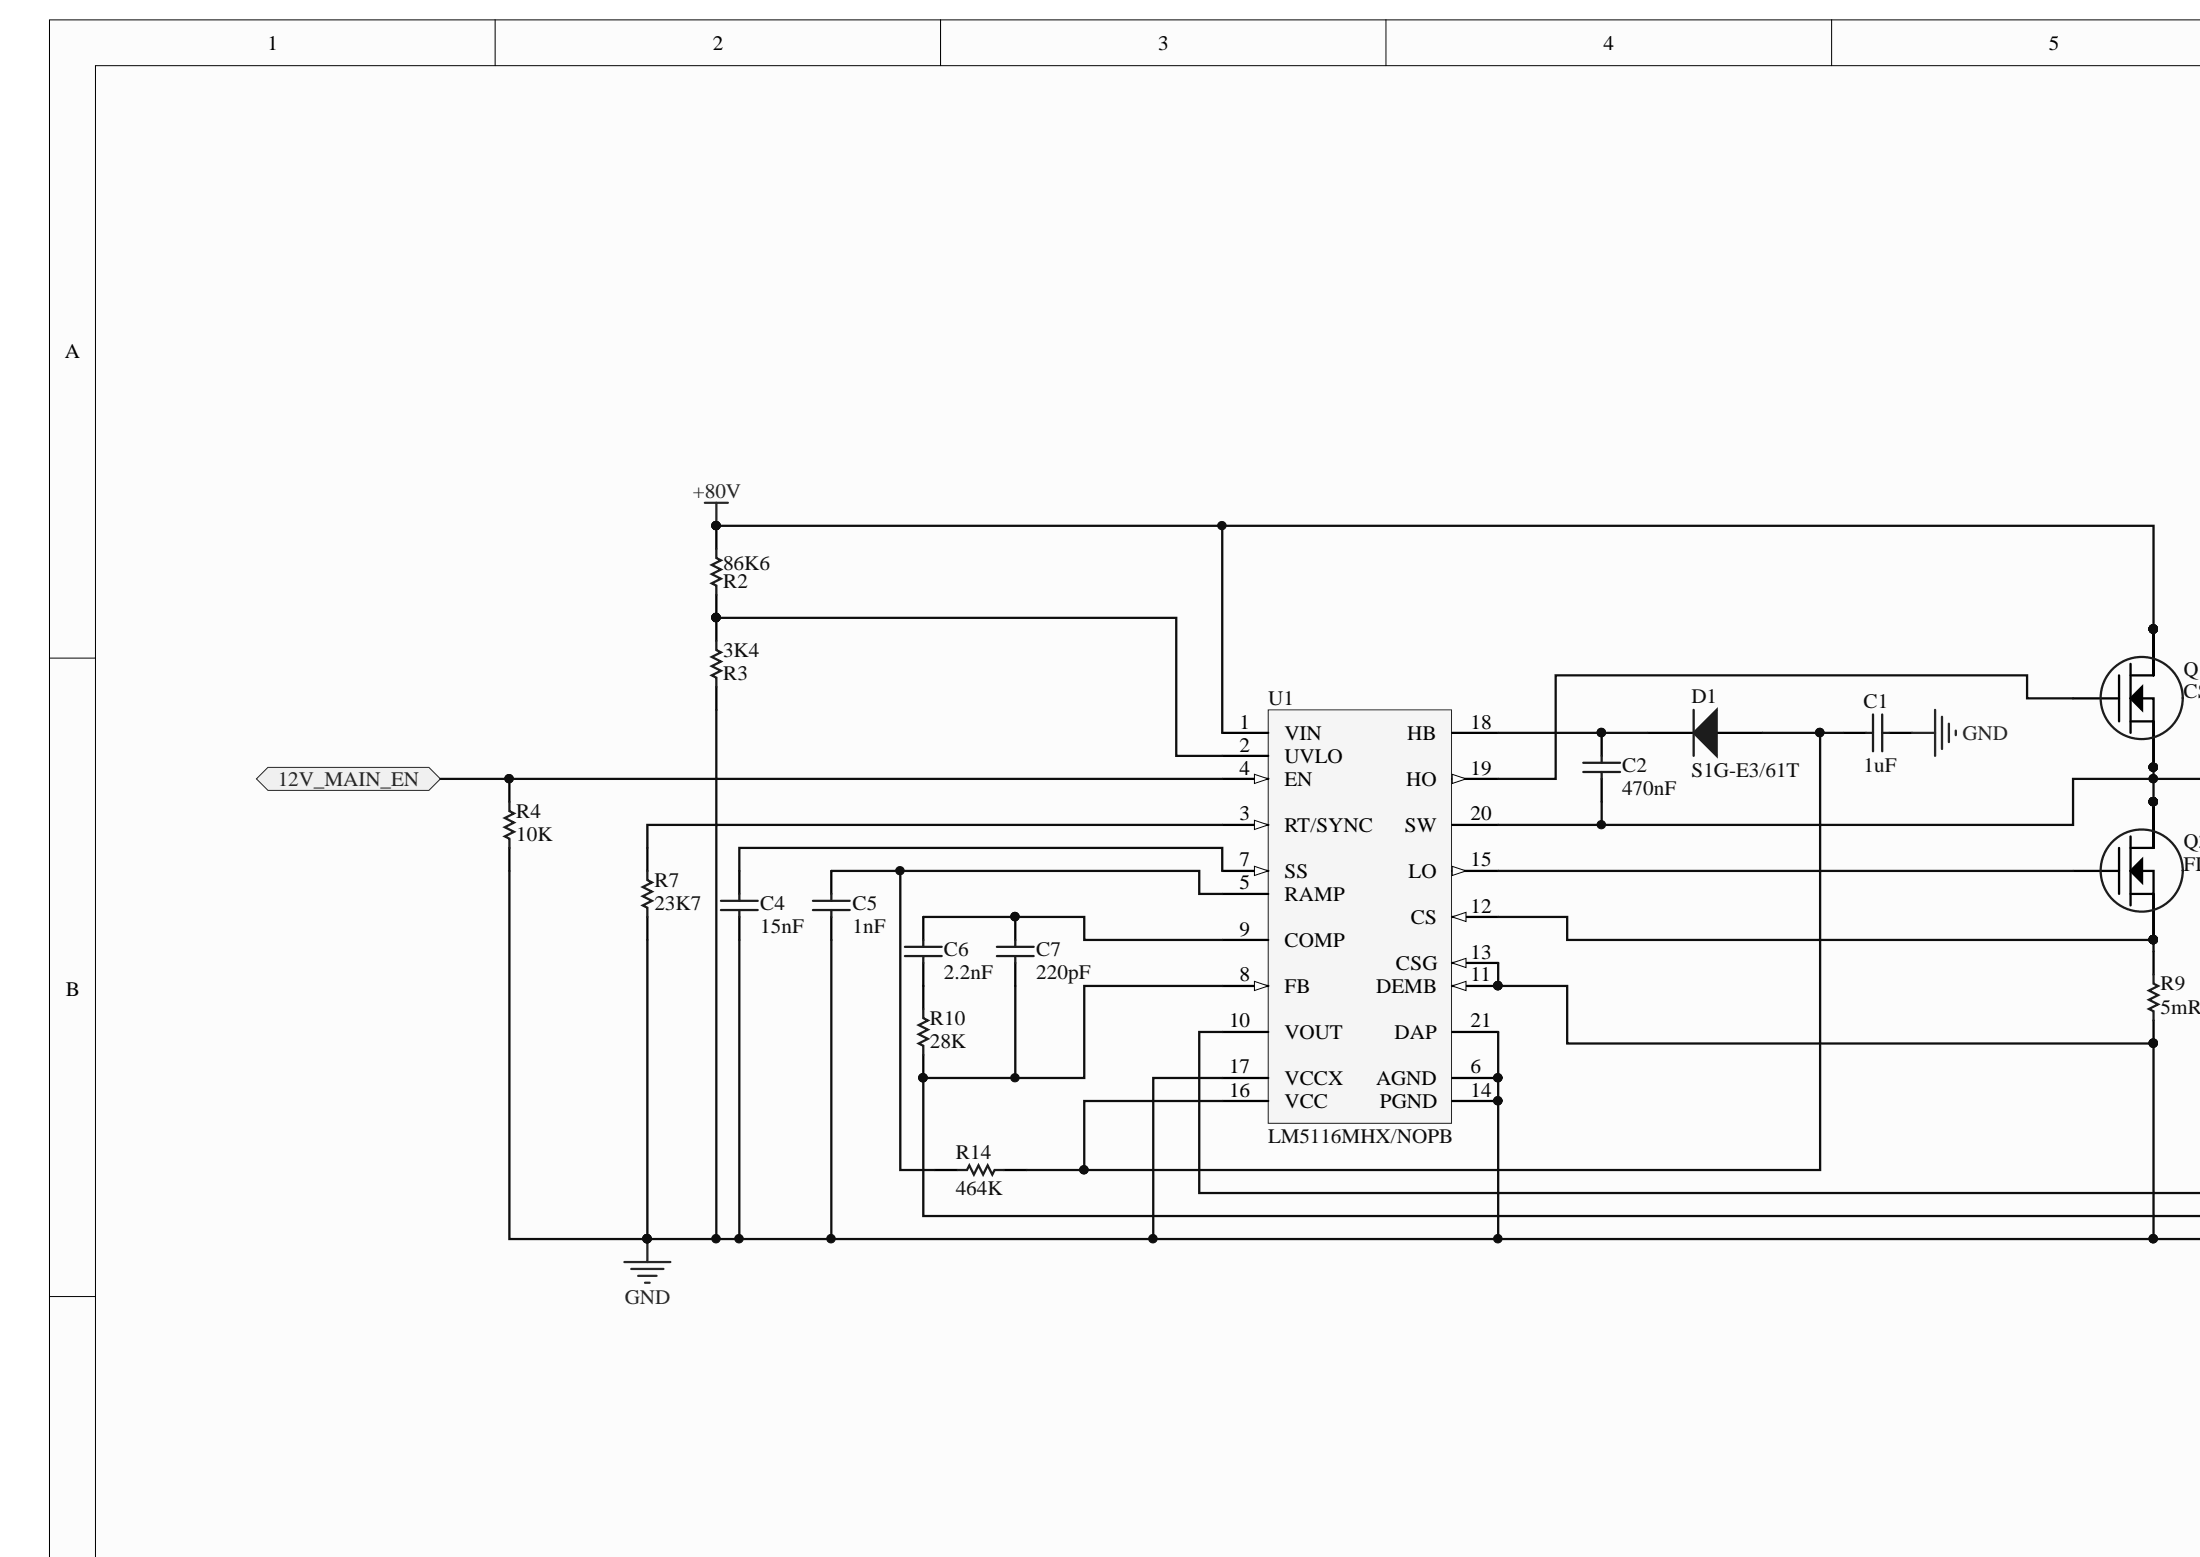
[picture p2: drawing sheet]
<svg xmlns="http://www.w3.org/2000/svg" width="252mm" height="178mm" viewBox="0 0 252 178" stroke-linecap="round" stroke-linejoin="round" font-family="sans-serif">
<g fill="#fcfcfc" stroke="#000" stroke-width=".11">
<path d="M5.7 2.3h246.2v175.9h-246.2z"/>
<path d="M10.9 7.5h241v170.7h-241z"/>
</g>
<path d="M56.7 2.2v5.3M107.7 2.2v5.3M158.7 2.2v5.3M209.7 2.2v5.3M5.7 75.3h5.2M5.7 148.4h5.2" fill="none" stroke="#000" stroke-width=".11"/>
<path d="M145.2 81.2h21v47.3h-21z" fill="#f5f5f5" stroke="#262626" stroke-width=".11"/>
<path d="M139.9 83.9h5.3M139.9 86.5h5.3M139.9 94.4h5.3" fill="none" stroke="#000" stroke-width=".26"/>
<path d="M143.6 93.9l1.6 .5-1.6 .5z" fill="#fcfcfc" stroke="#000" stroke-width=".11"/>
<path d="M139.9 89.1h5.3" fill="none" stroke="#000" stroke-width=".26"/>
<path d="M143.6 88.6l1.6 .5-1.6 .5z" fill="#fcfcfc" stroke="#000" stroke-width=".11"/>
<path d="M139.9 99.7h5.3M139.9 102.3h5.3M166.3 123.3h5.2" fill="none" stroke="#000" stroke-width=".26"/>
<circle cx="171.5" cy="123.3" r=".48" fill="#0e0e0e" stroke="#0e0e0e" stroke-width=".11"/>
<path d="M143.6 99.1l1.6 .6-1.6 .5z" fill="#fcfcfc" stroke="#000" stroke-width=".11"/>
<path d="M139.9 112.8h5.3" fill="none" stroke="#000" stroke-width=".26"/>
<path d="M143.6 112.3l1.6 .5-1.6 .5z" fill="#fcfcfc" stroke="#000" stroke-width=".11"/>
<path d="M139.9 107.5h5.3M139.9 118.1h5.3M166.3 112.8h5.2" fill="none" stroke="#000" stroke-width=".26"/>
<path d="M166.3 112.8l1.5-.5v1z" fill="#fcfcfc" stroke="#000" stroke-width=".11"/>
<circle cx="171.5" cy="112.8" r=".49" fill="#0e0e0e" stroke="#0e0e0e" stroke-width=".11"/>
<path d="M166.3 104.9h5.2" fill="none" stroke="#000" stroke-width=".26"/>
<path d="M166.3 104.9l1.5-.5v1z" fill="#fcfcfc" stroke="#000" stroke-width=".11"/>
<path d="M166.3 110.2h5.2" fill="none" stroke="#000" stroke-width=".26"/>
<path d="M166.3 110.2l1.5-.5v1z" fill="#fcfcfc" stroke="#000" stroke-width=".11"/>
<path d="M166.3 99.7h5.2M166.3 126h5.2" fill="none" stroke="#000" stroke-width=".26"/>
<circle cx="171.5" cy="125.9" r=".48" fill="#0e0e0e" stroke="#0e0e0e" stroke-width=".11"/>
<path d="M166.3 99.1l1.5 .6-1.5 .5z" fill="#fcfcfc" stroke="#000" stroke-width=".11"/>
<path d="M166.3 83.9h5.2M166.3 89.1h5.2M139.9 126h5.3M139.9 123.3h5.3" fill="none" stroke="#000" stroke-width=".26"/>
<path d="M166.3 88.6l1.5 .5-1.5 .5z" fill="#fcfcfc" stroke="#000" stroke-width=".11"/>
<g fill="none" stroke="#000" stroke-width=".26">
<path d="M82 60.2v2.6M82 68.1v5.2M82 78.6v2.6M237.4 79.9h5.2M242.6 77.3v5.2M243.9 79.9h2.7v2.6h-2.7M243.9 76v7.9M246.6 72v5.3h-2.7M58.3 89.1v2.7M58.3 97v2.7M74.1 97v2.7M84.6 99.7v2.6"/>
<path d="M95.2 99.7v2.6M166.3 94.4h5.2M183.4 83.9v2.6M183.4 89.1v2.7M188.6 83.9h5.3M196.5 83.9h5.3M211 83.9h2.7M216.3 83.9h2.6M237.4 99.7h5.2M242.6 97v5.3M243.9 99.7h2.7v2.6h-2.7M243.9 95.7v7.9"/>
<path d="M246.6 82.5v5.3M246.6 91.8v5.2h-2.7M74.1 104.9v2.6M84.6 104.9v2.6M95.2 104.9v2.6M105.7 104.9v2.6M105.7 110.2v5.2M166.3 118.1h5.2M246.6 102.3v5.2M246.6 108.9v2.6M246.6 116.8v2.6M105.7 120.7v2.6"/>
<path d="M107 133.9h2.7M114.9 133.9h2.7"/>
</g>
<g fill="#0e0e0e" stroke="#0e0e0e" stroke-width=".11">
<circle cx="171.5" cy="123.3" r=".48"/>
<circle cx="171.5" cy="112.8" r=".49"/>
<circle cx="171.5" cy="125.9" r=".48"/>
<circle cx="82" cy="60.1" r=".48"/>
<circle cx="82" cy="70.7" r=".49"/>
<circle cx="58.3" cy="89.1" r=".48"/>
<circle cx="105.7" cy="123.3" r=".48"/>
<circle cx="116.2" cy="123.3" r=".48"/>
<circle cx="74.1" cy="141.7" r=".49"/>
<circle cx="103" cy="99.6" r=".48"/>
<circle cx="124.1" cy="133.8" r=".48"/>
<circle cx="183.3" cy="83.8" r=".49"/>
<circle cx="171.5" cy="141.7" r=".49"/>
<circle cx="246.5" cy="119.4" r=".49"/>
<circle cx="246.5" cy="87.8" r=".48"/>
<circle cx="246.5" cy="72" r=".49"/>
<circle cx="246.5" cy="107.5" r=".49"/>
<circle cx="246.5" cy="91.7" r=".48"/>
<circle cx="208.4" cy="83.8" r=".49"/>
<circle cx="246.5" cy="89.1" r=".48"/>
<circle cx="183.3" cy="94.4" r=".48"/>
<circle cx="82" cy="141.7" r=".49"/>
<circle cx="84.6" cy="141.7" r=".49"/>
<circle cx="95.1" cy="141.7" r=".49"/>
<circle cx="139.9" cy="60.1" r=".48"/>
</g>
<path d="M80.7 57.5h2.6M82 57.5v2.7M218.9 83.9h2.7M221.6 81.2v5.3M222.3 82v3.7M223.1 82.8v2.1M223.9 83.6v.5M71.5 144.4h5.3M72.3 145.2h3.7M73.1 146h2.1M73.9 146.8h.5M74.1 141.8v2.6" fill="none" stroke="#262626" stroke-width=".26"/>
<g fill="none" stroke="#1c1c1c" stroke-width=".26">
<path d="M82 62.8v1l.5 .3-1 .5 1 .6-1 .5 1 .5-1 .5 .5 .3v1.1M82 73.3v1.1l.5 .2-1 .6 1 .5-1 .5 1 .5-1 .6 .5 .2v1.1M58.3 91.8v1l.5 .3-1 .5 1 .5-1 .5 1 .6-1 .5 .5 .3v1M74.1 99.7v1l.5 .3-1 .5 1 .5-1 .5 1 .6-1 .5 .5 .3v1M181.3 88.3h4.2M181.3 87.3h4.2M183.4 86.5v.8M183.4 88.3v.8M193.9 81.2v5.3M213.7 83.9h.7M214.4 81.8v4.2M215.5 81.8v4.2"/>
<path d="M215.5 83.9h.8M82.5 104.1h4.3M82.5 103.1h4.3M84.6 102.3v.8M84.6 104.1v.8M93.1 104.1h4.2M93.1 103.1h4.2M95.2 102.3v.8M95.2 104.1v.8M103.6 108.3h4.2M103.6 109.4h4.2M105.7 115.4v1.1l.5 .3-1 .5 1 .5-1 .5 1 .6-1 .5 .5 .3v1"/>
<path d="M105.7 107.5v.8M105.7 109.4v.8M246.6 111.5v1.1l.5 .2-1.1 .5 1.1 .6-1.1 .5 1.1 .5-1.1 .5 .6 .3v1.1M109.7 133.9h1l.3-.6 .5 1.1 .5-1.1 .6 1.1 .5-1.1 .5 1.1 .3-.5h1"/>
<circle cx="245.2" cy="79.9" r="4.7"/>
<circle cx="245.2" cy="99.6" r="4.7"/>
</g>
<g fill="none" stroke="#0e0e0e" stroke-width=".26">
<path d="M82 70.7h52.7v15.8h5.2M82 60.2h164.6v11.8M139.9 60.2v23.7M237.4 79.9h-5.3v-2.6h-54v11.8h-6.6M82 81.2v60.6M84.6 99.7v-2.7h55.3v2.7M95.2 99.7h42.1v2.6h2.6M103.1 99.7v34.2h3.9M139.9 94.4h-65.8v2.6M171.5 99.7h65.9M171.5 83.9h17.1M183.4 91.8v2.6"/>
<path d="M201.8 83.9h6.6v50h-84.3M208.4 83.9h2.6M246.6 87.8v4M251.9 89.1h-14.5v5.3h-65.9M74.1 107.5v34.3M84.6 107.5v34.3M95.2 107.5v34.3M105.7 104.9h18.4v2.6h15.8M116.2 112.8v10.5M139.9 118.1h-2.6v18.4h114.6M139.9 112.8h-15.8v10.5h-18.4v15.8h146.2M171.5 104.9h7.9v2.6h67.2v1.4"/>
<path d="M171.5 118.1v23.7M139.9 126h-15.8v7.9h-6.5"/>
</g>
<path d="M193.9 83.9l2.6-2.7v5.3z" fill="#1c1c1c" stroke="#1c1c1c" stroke-width=".26"/>
<path d="M243.9 79.9l1.3-1.3v2.6zM243.9 99.7l1.3-1.4v2.7z" fill="#000" stroke="#000" stroke-width=".26"/>
<path d="M29.4 89.1l1.3-1.3h18.4l1.3 1.3-1.3 1.3h-18.4z" fill-rule="evenodd" fill="#f0f0f0" stroke="#262626" stroke-width=".11"/>
<path d="M50.4 89.1h89.5M58.3 99.7v42.1h188.3M171.5 110.2v2.6h7.9v6.6h67.2v22.4h5.3M139.9 123.3h-7.9v18.5" fill="none" stroke="#0e0e0e" stroke-width=".26"/>
<g fill="#0e0e0e" stroke="#0e0e0e" stroke-width=".11">
<circle cx="74.1" cy="141.7" r=".49"/>
<circle cx="246.5" cy="141.7" r=".49"/>
<circle cx="171.5" cy="112.8" r=".49"/>
<circle cx="246.5" cy="119.4" r=".49"/>
<circle cx="116.2" cy="104.9" r=".49"/>
<circle cx="132" cy="141.7" r=".49"/>
</g>
<path d="M116.2 104.9v2.6M116.2 110.2v2.6" fill="none" stroke="#000" stroke-width=".26"/>
<path d="M114.1 108.3h4.2M114.1 109.4h4.2M116.2 107.5v.8M116.2 109.4v.8" fill="none" stroke="#1c1c1c" stroke-width=".26"/>
<g font-size="2.4">
<text x="30.6" y="5.7">1</text>
<text x="81.6" y="5.7">2</text>
<text x="132.6" y="5.7">3</text>
<text x="183.6" y="5.7">4</text>
<text x="234.6" y="5.7">5</text>
<text x="7.4" y="40.9">A</text>
<text x="141.9" y="83.4">1</text>
<text x="168.4" y="83.4">18</text>
<text x="141.9" y="86">2</text>
<text x="141.9" y="88.6">4</text>
<text x="147.1" y="84.6">VIN</text>
<text x="147.1" y="87.3">UVLO</text>
<text x="147.1" y="89.9">EN</text>
<text x="161" y="89.9">HO</text>
<text x="161.1" y="84.6">HB</text>
<text x="168.4" y="88.6">19</text>
<text x="141.9" y="93.9">3</text>
<text x="147.1" y="95.2">RT/SYNC</text>
<text x="160.8" y="95.2">SW</text>
<text x="168.4" y="93.9">20</text>
<text x="141.9" y="101.7">5</text>
<text x="141.9" y="99.1">7</text>
<text x="147.1" y="100.5">SS</text>
<text x="161.3" y="100.5">LO</text>
<text x="168.4" y="99.1">15</text>
<text x="141.9" y="107.1">9</text>
<text x="147.1" y="103.1">RAMP</text>
<text x="161.5" y="105.7">CS</text>
<text x="168.4" y="104.4">12</text>
<text x="7.5" y="113.9">B</text>
<text x="141.9" y="112.3">8</text>
<text x="147.1" y="113.7">FB</text>
<text x="147.1" y="108.3">COMP</text>
<text x="157.5" y="113.7">DEMB</text>
<text x="159.8" y="110.9">CSG</text>
<text x="168.4" y="112.3">11</text>
<text x="168.4" y="109.7">13</text>
<text x="140.7" y="117.5">10</text>
<text x="147.1" y="118.9">VOUT</text>
<text x="159.7" y="118.9">DAP</text>
<text x="168.4" y="117.5">21</text>
<text x="140.7" y="125.5">16</text>
<text x="140.7" y="122.8">17</text>
<text x="147.1" y="124.1">VCCX</text>
<text x="157.5" y="124.1">AGND</text>
<text x="168.4" y="122.8">6</text>
<text x="168.4" y="125.5">14</text>
<text x="147.1" y="126.8">VCC</text>
<text x="158" y="126.8">PGND</text>
</g>
<g font-size="2.4" fill="#262626">
<text x="79.3" y="57">+80V</text>
<text x="31.8" y="89.9">12V_MAIN_EN</text>
<text x="224.7" y="84.6">GND</text>
<text x="71.5" y="149.2">GND</text>
</g>
<g font-size="2.4" fill="#0e0e0e">
<text x="82.8" y="65.2">86K6</text>
<text x="82.8" y="67.3">R2</text>
<text x="82.8" y="75.2">3K4</text>
<text x="82.8" y="77.8">R3</text>
<text x="250" y="77.3">Q1</text>
<text x="145.2" y="80.7">U1</text>
<text x="193.7" y="80.4">D1</text>
<text x="213.4" y="81">C1</text>
<text x="250" y="79.9">CS</text>
<text x="185.7" y="88.4">C2</text>
<text x="193.7" y="88.9">S1G-E3/61T</text>
<text x="213.4" y="88.4">1uF</text>
<text x="59.1" y="93.6">R4</text>
<text x="185.7" y="91">470nF</text>
<text x="59.1" y="96.2">10K</text>
<text x="74.9" y="101.5">R7</text>
<text x="250" y="99.7">FD</text>
<text x="250" y="97">Q3</text>
<text x="74.9" y="104.1">23K7</text>
<text x="87" y="106.8">15nF</text>
<text x="87" y="104.1">C4</text>
<text x="97.6" y="106.8">1nF</text>
<text x="97.6" y="104.1">C5</text>
<text x="108.1" y="112">2.2nF</text>
<text x="108.1" y="109.4">C6</text>
<text x="118.6" y="112">220pF</text>
<text x="118.6" y="109.4">C7</text>
<text x="247.4" y="113.3">R9</text>
<text x="106.5" y="119.9">28K</text>
<text x="106.5" y="117.3">R10</text>
<text x="247.4" y="116">5mR</text>
<text x="145.2" y="130.7">LM5116MHX/NOPB</text>
<text x="109.4" y="136.7">464K</text>
<text x="109.4" y="132.6">R14</text>
</g>
</svg>
